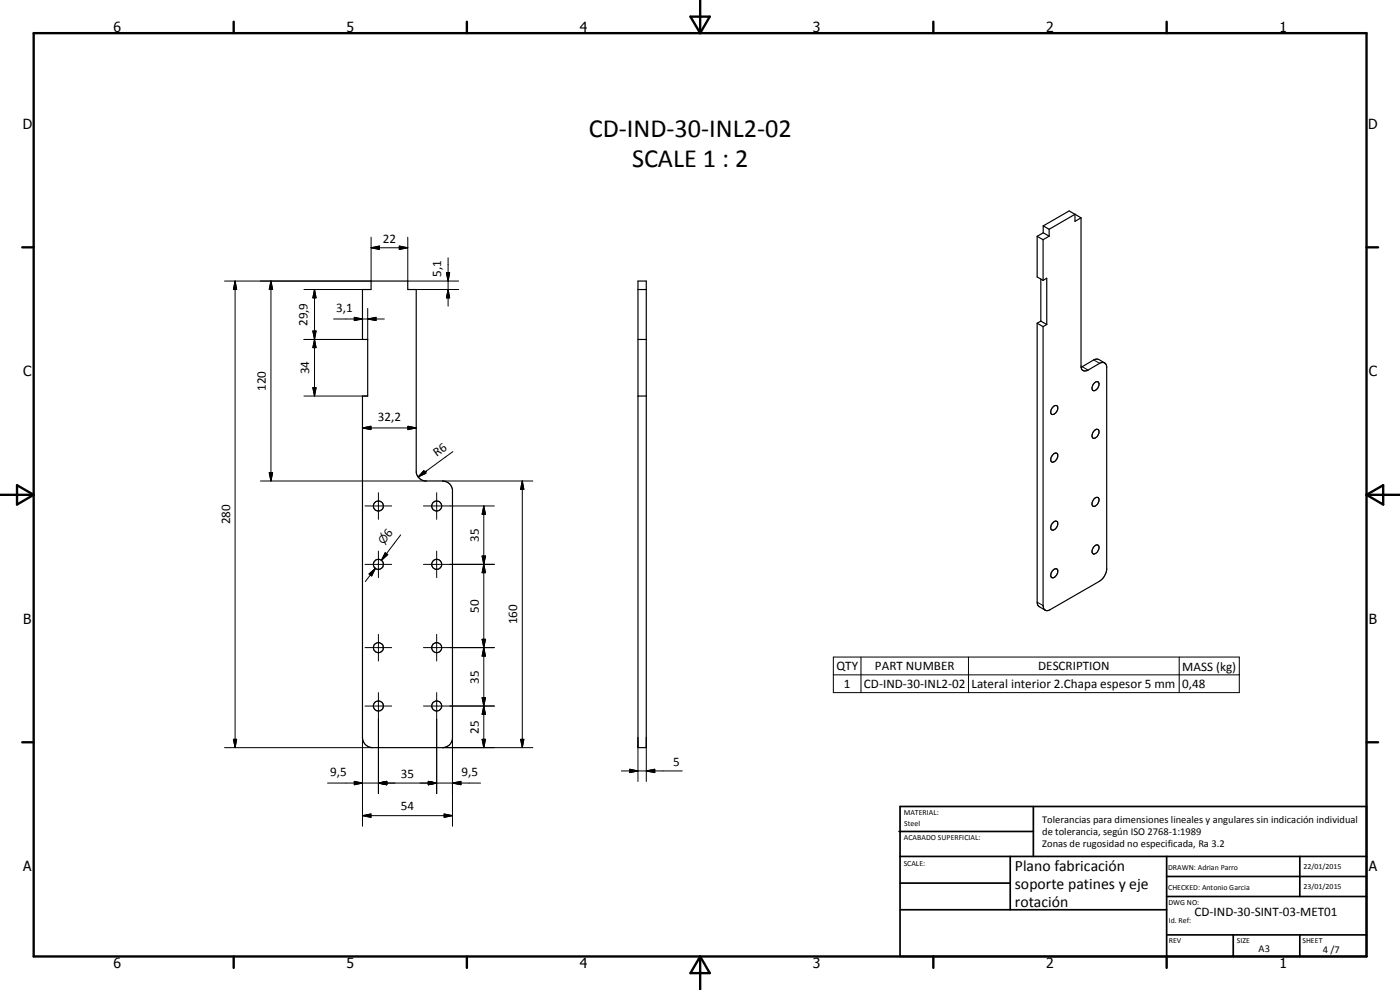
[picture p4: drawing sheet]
<svg xmlns="http://www.w3.org/2000/svg" width="420mm" height="297mm" viewBox="0 0 420 297" stroke-linecap="round" stroke-linejoin="round" font-family="sans-serif">
<g fill="none" stroke="#000" stroke-width=".35">
<path d="M311.3 70.9v12.2l1.7 1M311.3 70.9l1.7 1M313 71.9v12.2M313.1 69.8l-1.8 1.1M313.1 67.8v2M313.1 69.8l1.8 1.1M313.1 67.8l1.8 1M314.9 70.9l-1.9 1M314.9 68.8v2.1M322.6 64.3l-7.7 4.5M322.6 64.3l-1.7-1-7.8 4.5M322.6 64.3v2.1l1.8-1"/>
<path d="M322.7 64.3l1.7 1.1M322.7 64.3h-.1M324.4 65.4v44.7M108.8 86.9h2.6v-2.6h11v2.6h2.5v54.8a3.1 3.1 0 0 0 2.6 2.6h5.3a3 3 0 0 1 3 2.6v74.8a3 3 0 0 1-3 2.6h-21a3 3 0 0 1-3-3v-102.5h1.6v-16.9h-1.6zM191.5 84.3h2.5v140h-2.5zM191.5 86.9h2.5M311.3 97v83.7l.4 1.2 1.9 1.1M311.3 97l1.7 1M312.4 96.4l-1.1 .6M312.4 83.7v12.7M312.4 96.4l1.7 1M313 98v83.7l.2 .8 .4 .5"/>
<path d="M313 84.1l1.1-.6v13.9M314.1 97.4l-1.1 .6M191.5 101.9h2.5M191.5 118.8h2.5M328.4 115a.82 .82 0 0 1 1.1-.4 .82 .82 0 0 1 .3 1.2 1.45 1.45 0 0 1-1.9 1.3l-.2-.9zM331.5 108.9l-1.7-1-1-.1-4.4 2.4M331.5 108.9h-1.2l-3.8 2.1a1.27 1.27 0 0 1-1.3 .3 1.27 1.27 0 0 1-.8-1.2M331.5 108.9l.6 1v61.1a5.1 5.1 0 0 1-2.1 3.4l-14.8 8.5-.8 .3-.8-.2M316.2 121.9l.9-.2a1.75 1.75 0 0 1-1.4 2.6 1.76 1.76 0 0 1 .5-2.4zM316.2 136.2l.8-.3a1.57 1.57 0 0 1-.8 2.7l-.4 .1a1.64 1.64 0 0 1 .4-2.5zM328.2 129.5l.8-.7 .5 .1a1.6 1.6 0 0 1 .1 1.8 1.6 1.6 0 0 1-1.7 .7l-.2-.9zM316.2 156.6l.6-.3a1.05 1.05 0 0 1 .3 1.9 1.02 1.02 0 0 1-.6 .8 1.02 1.02 0 0 1-1.1-.3l.1-1.2z"/>
<path d="M328.4 149.6a.82 .82 0 0 1 1.1-.3 .82 .82 0 0 1 .3 1.2l-.6 1-.6 .4h-.6a1.65 1.65 0 0 1 .4-2.3zM315.8 171.3l.4-.4a.7 .7 0 0 1 .7-.3 .7 .7 0 0 1 .5 .6 1.9 1.9 0 0 1-1.7 2.1 1.38 1.38 0 0 1 .1-2zM328.4 164a.77 .77 0 0 1 .8-.5 .77 .77 0 0 1 .6 .8 1.97 1.97 0 0 1-1.6 1.9 1.2 1.2 0 0 1 0-2z"/>
<circle cx="113.6" cy="151.8" r="1.51"/>
<circle cx="131.1" cy="151.8" r="1.5"/>
<circle cx="113.6" cy="169.3" r="1.51"/>
<circle cx="131.1" cy="169.3" r="1.51"/>
<circle cx="113.6" cy="194.3" r="1.51"/>
<circle cx="131.1" cy="194.3" r="1.51"/>
<circle cx="113.6" cy="211.8" r="1.49"/>
<circle cx="131" cy="211.8" r="1.51"/>
</g>
<g fill="none" stroke="#000" stroke-width=".3">
<path d="M111.4 74.3l2.5-.5v1zM111.4 71.2v13.1h-44M111.4 74.3h11M119.8 73.8l2.6 .5-2.6 .5zM122.4 71.2v13.1h15.3M134.5 77.3v14.6M70.6 84.3l.4 2.5h-.9zM70.6 84.3v140M81.3 84.3l.5 2.5h-1zM81.3 84.3v60M91.2 86.9h17.6M93.9 99.3h1l-.5 2.6z"/>
<path d="M94.4 86.9l.5 2.5h-1zM94.4 86.9v31.9M100.1 95.7h15.2M106.3 95.2l2.5 .5-2.5 .5zM110.4 95.7l2.4-.5v1zM110.4 92.5v9.4h-19.2M124.9 86.9h12.8M134 81.8h.9l-.4 2.5zM134.5 86.9l.4 2.5h-.9zM91.2 118.8h19.2M93.9 116.3h1l-.5 2.5zM94.4 101.9l.5 2.4h-1z"/>
<path d="M324.8 110l1.7 1M328.2 108l1.8 1M108.8 128.4l2.5-.5v1zM108.8 128.4h16.1M122.4 127.9l2.5 .5-2.5 .5zM135.9 135.5l-8 5.9M78.1 144.3h49.8M80.8 141.8h1l-.5 2.5zM109.5 151.8h8M113.6 147.8v8M127.1 151.8h21.3M127.2 141.2l.6 .8-2.3 1.1z"/>
<path d="M127.9 141.4h.1M127.9 141.4l-2.4 1.7M131.1 147.8v8M132.8 144.3h27.1M145.2 151.8l.5 2.5h-1zM145.2 151.8v72.5M156.7 144.3l.5 2.5h-1zM156.7 144.3v80M109.5 169.3h8M110.8 172.2l1.9-1.7-1.2 2.3zM112.7 170.5l-3.1 4M113.6 165.4v7.9"/>
<path d="M115.6 165.9l.8 .5-1.9 1.7zM120.3 160.5l-5.8 7.6M127.1 169.3h21.3M131.1 165.4v7.9M144.7 166.8h1l-.5 2.5zM144.7 166.8l1 5h-1l1-5zM145.2 169.3l.5 2.5h-1zM109.5 194.3h8M113.6 190.3v8M127.1 194.3h21.3M131.1 190.3v8M144.7 191.8h1l-.5 2.5z"/>
<path d="M144.7 191.8l1 5h-1l1-5zM145.2 194.3l.5 2.5h-1zM250.1 197.1h121.8v10.7h-121.8zM258.4 197.1v10.7M290.6 197.1v10.7M311.3 180.7l1.7 1M353.9 197.1v10.7M109.5 211.8h8M113.6 207.8v30.3M127.1 211.8h21.3M131.1 207.8v30.3M144.7 209.3h1l-.5 2.5z"/>
<path d="M144.7 209.3l1 5h-1l1-5zM145.2 211.8l.5 2.5h-1zM250.1 202.5h121.8M67.4 224.3h44.4M70.1 221.8h.9l-.4 2.5zM98.3 234.9h45.9M106.3 234.4l2.5 .5-2.5 .6zM108.8 221.3v26.6M113.6 234.9l2.5-.5v1.1zM128.6 234.4l2.5 .5-2.5 .6zM132.8 224.3h27.1M135.8 234.9l2.5-.5v1.1z"/>
<path d="M135.8 221.3v26.6M144.7 221.8h1l-.5 2.5zM156.2 221.8h1l-.5 2.5zM186.5 231.3h18.3M189 230.8l2.5 .5-2.5 .5zM191.5 221.3v13.2M194 231.3l2.5-.5v1zM194 221.3v13.2M108.8 244.7l2.5-.5v1zM108.8 244.7h27M133.3 244.2l2.5 .5-2.5 .5z"/>
</g>
<g fill="none" stroke="#000" stroke-width=".71">
<path d="M10.1 9.9h400v277.1h-400zM70.1 6.5v3.4M140.1 6.5v3.4M207.2 5h5.8l-2.9 4.9zM210.1 0v9.9M280.1 6.5v3.4M350.1 6.5v3.4M6.7 74.2h3.4M410.1 74.2h3.5M.1 148.5h10M5.1 145.6l5 2.9-5 2.9zM410.1 148.5h10"/>
<path d="M410.1 148.5l5-2.9v5.8zM6.7 222.7h3.4M410.1 222.7h3.5M70.1 287v3.4M140.1 287v3.4M210.1 287v10M210.1 287l2.9 5h-5.8zM280.1 287v3.4M350.1 287v3.4"/>
</g>
<g fill="none" stroke="#000" stroke-width=".51">
<path d="M269.8 249.5h40.3M270.1 242h140v45h-140zM270.1 257h140M303.2 257v16M310.1 242v15M350.1 257v30M390.1 257v12M270.1 265h33.1M270.1 273h80M350.1 269h60M350.1 263h60M350.1 280.5h60"/>
<path d="M370.1 280.5v6.5M390.1 280.5v6.5"/>
</g>
<g fill="#000">
<path d="M111.4 74.3l2.5-.5v1zM119.8 73.8l2.6 .5-2.6 .5zM70.6 84.3l.4 2.5h-.9zM81.3 84.3l.5 2.5h-1zM93.9 99.3h1l-.5 2.6zM94.4 86.9l.5 2.5h-1zM106.3 95.2l2.5 .5-2.5 .5zM110.4 95.7l2.4-.5v1zM134 81.8h.9l-.4 2.5zM134.5 86.9l.4 2.5h-.9zM93.9 116.3h1l-.5 2.5zM94.4 101.9l.5 2.4h-1z"/>
<path d="M108.8 128.4l2.5-.5v1zM122.4 127.9l2.5 .5-2.5 .5zM80.8 141.8h1l-.5 2.5zM127.2 141.2l.6 .8-2.3 1.1zM145.2 151.8l.5 2.5h-1zM156.7 144.3l.5 2.5h-1zM110.8 172.2l1.9-1.7-1.2 2.3zM115.6 165.9l.8 .5-1.9 1.7zM144.7 166.8h1l-.5 2.5zM145.2 169.3l.5 2.5h-1zM144.7 191.8h1l-.5 2.5zM145.2 194.3l.5 2.5h-1z"/>
<path d="M144.7 209.3h1l-.5 2.5zM145.2 211.8l.5 2.5h-1zM70.1 221.8h.9l-.4 2.5zM106.3 234.4l2.5 .5-2.5 .6zM113.6 234.9l2.5-.5v1.1zM128.6 234.4l2.5 .5-2.5 .6zM135.8 234.9l2.5-.5v1.1zM144.7 221.8h1l-.5 2.5zM156.2 221.8h1l-.5 2.5zM189 230.8l2.5 .5-2.5 .5zM194 231.3l2.5-.5v1zM108.8 244.7l2.5-.5v1z"/>
<path d="M133.3 244.2l2.5 .5-2.5 .5z"/>
</g>
<g font-size="7.9">
<text x="176.7" y="41">CD-IND-30-INL2-02</text>
<text x="189.7" y="50">SCALE 1 : 2</text>
</g>
<g font-size="4.7">
<text x="304.6" y="261.2">Plano fabricación</text>
<text x="304.6" y="266.6">soporte patines y eje</text>
<text x="304.6" y="272">rotación</text>
</g>
<g font-size="4.2">
<text x="34" y="9.6">6</text>
<text x="104" y="9.6">5</text>
<text x="174" y="9.6">4</text>
<text x="244" y="9.6">3</text>
<text x="314" y="9.6">2</text>
<text x="384" y="9.6">1</text>
<text x="6.8" y="38.7">D</text>
<text x="410.6" y="38.7">D</text>
<text x="7" y="112.9">C</text>
<text x="410.8" y="112.9">C</text>
<text x="7" y="187.1">B</text>
<text x="410.8" y="187.1">B</text>
<text x="7" y="261.4">A</text>
<text x="410.8" y="261.4">A</text>
<text x="34" y="290.4">6</text>
<text x="104" y="290.4">5</text>
<text x="174" y="290.4">4</text>
<text x="244" y="290.4">3</text>
<text x="314" y="290.4">2</text>
<text x="384" y="290.4">1</text>
</g>
<g font-size="3.9">
<text x="114.9" y="72.8">22</text>
<text x="132.4" y="83.1" transform="rotate(-90 132.4 83.1)">5,1</text>
<text x="100.9" y="93.6">3,1</text>
<text x="92.3" y="97.9" transform="rotate(-90 92.3 97.9)">29,9</text>
<text x="92.8" y="112.4" transform="rotate(-90 92.8 112.4)">34</text>
<text x="79.8" y="117.3" transform="rotate(-90 79.8 117.3)">120</text>
<text x="113.4" y="126.4">32,2</text>
<text x="131.1" y="137.2" transform="rotate(-36 131.1 137.2)">R6</text>
<text x="69" y="157.4" transform="rotate(-90 69 157.4)">280</text>
<text x="116.9" y="161.4" transform="rotate(-53 116.9 161.4)">6</text>
<text x="143.7" y="162.6" transform="rotate(-90 143.7 162.6)">35</text>
<text x="143.7" y="183.8" transform="rotate(-90 143.7 183.8)">50</text>
<text x="155.2" y="187.3" transform="rotate(-90 155.2 187.3)">160</text>
<text x="251" y="201.1">QTY</text>
<text x="262.6" y="201.1">PART NUMBER</text>
<text x="311.6" y="201.1">DESCRIPTION</text>
<text x="354.8" y="201.2">MASS (kg)</text>
<text x="143.7" y="205.1" transform="rotate(-90 143.7 205.1)">35</text>
<text x="253.2" y="206.4">1</text>
<text x="259.3" y="206.4">CD-IND-30-INL2-02</text>
<text x="291.6" y="206.5">Lateral interior 2.Chapa espesor 5 mm</text>
<text x="354.8" y="206.4">0,48</text>
<text x="143.7" y="220.1" transform="rotate(-90 143.7 220.1)">25</text>
<text x="99" y="232.9">9,5</text>
<text x="120.3" y="233.4">35</text>
<text x="138.5" y="232.9">9,5</text>
<text x="202" y="229.8">5</text>
<text x="120.3" y="243.2">54</text>
<text x="358.5" y="275">CD-IND-30-SINT-03-MET01</text>
</g>
<text font-size="3.3" x="115.2" y="163.6" transform="rotate(-53 115.2 163.6)">⌀</text>
<g font-size="3.1">
<text x="312.7" y="246.8">Tolerancias para dimensiones lineales y angulares sin indicación individual</text>
<text x="312.7" y="250.4">de tolerancia, según ISO 2768-1:1989</text>
<text x="312.7" y="254">Zonas de rugosidad no especificada, Ra 3.2</text>
<text x="377.7" y="285.6">A3</text>
<text x="397" y="285.9">4 /7</text>
</g>
<g font-size="2.4">
<text x="271.2" y="244.4">MATERIAL:</text>
<text x="271.3" y="252">ACABADO SUPERFICIAL:</text>
<text x="271.4" y="247.9">Steel</text>
<text x="271.2" y="259.7">SCALE:</text>
<text x="350.6" y="261">DRAWN: Adrian Parro</text>
<text x="391.2" y="260.6">22/01/2015</text>
<text x="350.6" y="267">CHECKED: Antonio Garcia</text>
<text x="391.2" y="266.7">23/01/2015</text>
<text x="350.6" y="271.4">DWG NO:</text>
<text x="350.8" y="276.9">Id. Ref:</text>
<text x="350.8" y="282.8">REV</text>
<text x="371.2" y="282.9">SIZE</text>
<text x="390.9" y="282.9">SHEET</text>
</g>
</svg>
